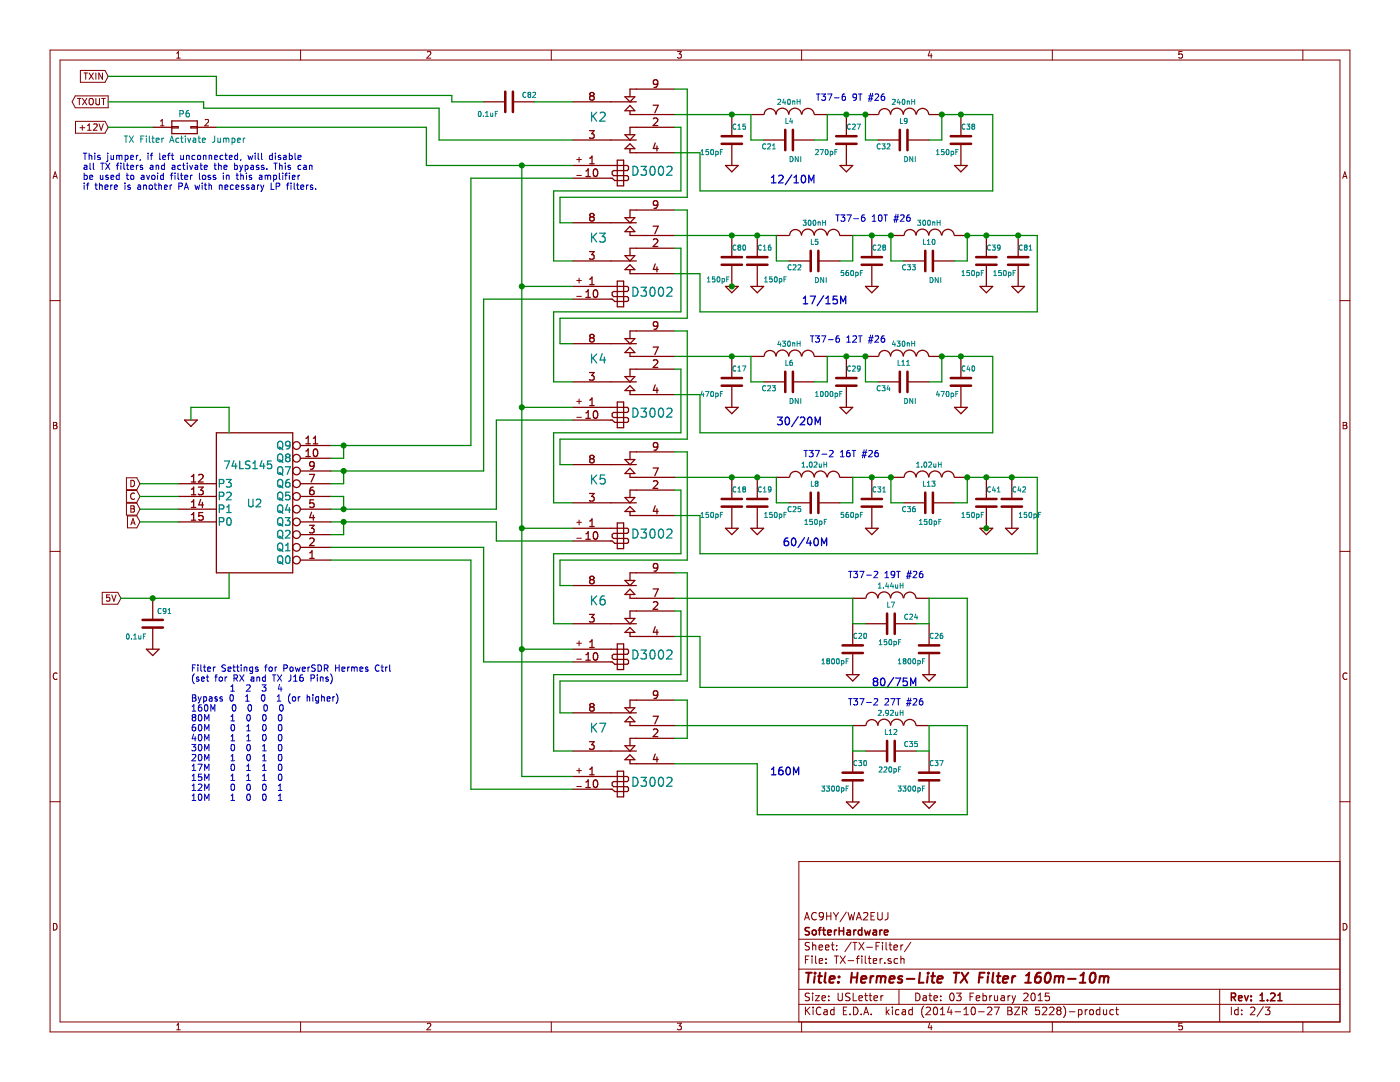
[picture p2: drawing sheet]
EESchema Schematic File Version 2
LIBS:power
LIBS:device
LIBS:transistors
LIBS:conn
LIBS:linear
LIBS:regul
LIBS:74xx
LIBS:cmos4000
LIBS:adc-dac
LIBS:memory
LIBS:xilinx
LIBS:special
LIBS:microcontrollers
LIBS:dsp
LIBS:microchip
LIBS:analog_switches
LIBS:motorola
LIBS:texas
LIBS:intel
LIBS:audio
LIBS:interface
LIBS:digital-audio
LIBS:philips
LIBS:display
LIBS:cypress
LIBS:siliconi
LIBS:opto
LIBS:atmel
LIBS:contrib
LIBS:valves
LIBS:hermeslite
LIBS:new-10W-pa-cache
EELAYER 25 0
EELAYER END
$Descr USLetter 11000 8500
encoding utf-8
Sheet 2 3
Title "Hermes-Lite TX Filter 160m-10m"
Date "03 February 2015"
Rev "1.21"
Comp "SofterHardware"
Comment1 "AC9HY/WA2EUJ"
Comment2 ""
Comment3 ""
Comment4 ""
$EndDescr
$Comp
L C C35
U 1 1
P 7000 5900
F 0 "C35" V 6950 6000 40  0000 L CNN
F 1 "220pF" V 7150 5800 40  0000 L CNN
F 2 "HERMESLITE:C_0805" H 7038 5750 30  0001 C CNN
F 3 "" H 7000 5900 60  0000 C CNN
	1    7000 5900
	0    1    1    0   
$EndComp
$Comp
L INDUCTOR L12
U 1 1
P 7000 5700
F 0 "L12" V 6950 5700 40  0000 C CNN
F 1 "2.92uH" V 7100 5700 40  0000 C CNN
F 2 "Choke_Toroid_ThroughHole:Choke_Toroid_6,5x13mm_Vertical" H 7000 5700 60  0001 C CNN
F 3 "" H 7000 5700 60  0000 C CNN
	1    7000 5700
	0    -1   -1   0   
$EndComp
$Comp
L C C37
U 1 1
P 7300 6100
F 0 "C37" H 7300 6200 40  0000 L CNN
F 1 "3300pF" H 7050 6000 40  0000 L CNN
F 2 "HERMESLITE:C_0805" H 7338 5950 30  0001 C CNN
F 3 "" H 7300 6100 60  0000 C CNN
	1    7300 6100
	1    0    0    -1  
$EndComp
$Comp
L C C25
U 1 1
P 6400 3950
F 0 "C25" V 6350 4050 40  0000 L CNN
F 1 "150pF" V 6250 3850 40  0000 L CNN
F 2 "HERMESLITE:C_0805" H 6438 3800 30  0001 C CNN
F 3 "" H 6400 3950 60  0000 C CNN
	1    6400 3950
	0    -1   -1   0   
$EndComp
$Comp
L INDUCTOR L8
U 1 1
P 6400 3750
F 0 "L8" V 6350 3750 40  0000 C CNN
F 1 "1.02uH" V 6500 3750 40  0000 C CNN
F 2 "Choke_Toroid_ThroughHole:Choke_Toroid_6,5x13mm_Vertical" H 6400 3750 60  0001 C CNN
F 3 "" H 6400 3750 60  0000 C CNN
	1    6400 3750
	0    -1   -1   0   
$EndComp
$Comp
L C C31
U 1 1
P 6850 3950
F 0 "C31" H 6850 4050 40  0000 L CNN
F 1 "560pF" H 6600 3850 40  0000 L CNN
F 2 "HERMESLITE:C_0805" H 6888 3800 30  0001 C CNN
F 3 "" H 6850 3950 60  0000 C CNN
	1    6850 3950
	1    0    0    -1  
$EndComp
$Comp
L C C36
U 1 1
P 7300 3950
F 0 "C36" V 7250 4050 40  0000 L CNN
F 1 "150pF" V 7150 3850 40  0000 L CNN
F 2 "HERMESLITE:C_0805" H 7338 3800 30  0001 C CNN
F 3 "" H 7300 3950 60  0000 C CNN
	1    7300 3950
	0    -1   -1   0   
$EndComp
$Comp
L INDUCTOR L13
U 1 1
P 7300 3750
F 0 "L13" V 7250 3750 40  0000 C CNN
F 1 "1.02uH" V 7400 3750 40  0000 C CNN
F 2 "Choke_Toroid_ThroughHole:Choke_Toroid_6,5x13mm_Vertical" H 7300 3750 60  0001 C CNN
F 3 "" H 7300 3750 60  0000 C CNN
	1    7300 3750
	0    -1   -1   0   
$EndComp
$Comp
L C C41
U 1 1
P 7750 3950
F 0 "C41" H 7750 4050 40  0000 L CNN
F 1 "150pF" H 7550 3850 40  0000 L CNN
F 2 "HERMESLITE:C_0805" H 7788 3800 30  0001 C CNN
F 3 "" H 7750 3950 60  0000 C CNN
	1    7750 3950
	1    0    0    -1  
$EndComp
$Comp
L GND #PWR026
U 1 1
P 6850 4150
F 0 "#PWR026" H 6850 4150 30  0001 C CNN
F 1 "GND" H 6850 4080 30  0001 C CNN
F 2 "" H 6850 4150 60  0000 C CNN
F 3 "" H 6850 4150 60  0000 C CNN
	1    6850 4150
	1    0    0    -1  
$EndComp
$Comp
L GND #PWR027
U 1 1
P 5750 4150
F 0 "#PWR027" H 5750 4150 30  0001 C CNN
F 1 "GND" H 5750 4080 30  0001 C CNN
F 2 "" H 5750 4150 60  0000 C CNN
F 3 "" H 5750 4150 60  0000 C CNN
	1    5750 4150
	1    0    0    -1  
$EndComp
$Comp
L GND #PWR028
U 1 1
P 7750 4150
F 0 "#PWR028" H 7750 4150 30  0001 C CNN
F 1 "GND" H 7750 4080 30  0001 C CNN
F 2 "" H 7750 4150 60  0000 C CNN
F 3 "" H 7750 4150 60  0000 C CNN
	1    7750 4150
	1    0    0    -1  
$EndComp
Text Notes 6050 6100 0    60   ~ 0
160M\n
Text Notes 6150 4300 0    60   ~ 0
60/40M
Text GLabel 850  600  0    50   Input ~ 0
TXIN
Text GLabel 850  800  0    50   Output ~ 0
TXOUT
Wire Wire Line
	6700 3750 7000 3750
Connection ~ 6850 3750
Connection ~ 7000 3750
Connection ~ 7600 3750
Wire Wire Line
	5300 3750 6100 3750
$Comp
L D3002 K2
U 1 1
P 4900 1050
F 0 "K2" H 4700 1175 70  0000 C CNN
F 1 "D3002" H 5125 750 70  0000 C CNN
F 2 "HERMESLITE:D3002" H 4900 1050 60  0001 C CNN
F 3 "" H 4900 1050 60  0000 C CNN
	1    4900 1050
	1    0    0    -1  
$EndComp
$Comp
L D3002 K3
U 1 1
P 4900 2000
F 0 "K3" H 4700 2125 70  0000 C CNN
F 1 "D3002" H 5125 1700 70  0000 C CNN
F 2 "HERMESLITE:D3002" H 4900 2000 60  0001 C CNN
F 3 "" H 4900 2000 60  0000 C CNN
	1    4900 2000
	1    0    0    -1  
$EndComp
$Comp
L D3002 K4
U 1 1
P 4900 2950
F 0 "K4" H 4700 3075 70  0000 C CNN
F 1 "D3002" H 5125 2650 70  0000 C CNN
F 2 "HERMESLITE:D3002" H 4900 2950 60  0001 C CNN
F 3 "" H 4900 2950 60  0000 C CNN
	1    4900 2950
	1    0    0    -1  
$EndComp
$Comp
L D3002 K5
U 1 1
P 4900 3900
F 0 "K5" H 4700 4025 70  0000 C CNN
F 1 "D3002" H 5125 3600 70  0000 C CNN
F 2 "HERMESLITE:D3002" H 4900 3900 60  0001 C CNN
F 3 "" H 4900 3900 60  0000 C CNN
	1    4900 3900
	1    0    0    -1  
$EndComp
$Comp
L D3002 K6
U 1 1
P 4900 4850
F 0 "K6" H 4700 4975 70  0000 C CNN
F 1 "D3002" H 5125 4550 70  0000 C CNN
F 2 "HERMESLITE:D3002" H 4900 4850 60  0001 C CNN
F 3 "" H 4900 4850 60  0000 C CNN
	1    4900 4850
	1    0    0    -1  
$EndComp
Text GLabel 850  1000 0    50   Input ~ 0
+12V
Wire Wire Line
	1700 750  3550 750 
Wire Wire Line
	5400 700  5400 1550
Wire Wire Line
	5400 700  5300 700 
Wire Wire Line
	5400 1550 4400 1550
Wire Wire Line
	5300 1650 5400 1650
Wire Wire Line
	5400 1650 5400 2500
Wire Wire Line
	5400 2500 4400 2500
Wire Wire Line
	5300 2600 5400 2600
Wire Wire Line
	5400 2600 5400 3450
Wire Wire Line
	5400 3450 4400 3450
Wire Wire Line
	5300 3550 5400 3550
Wire Wire Line
	5400 3550 5400 4400
Wire Wire Line
	5400 4400 4400 4400
Wire Wire Line
	5300 1000 5350 1000
Wire Wire Line
	5350 1000 5350 1500
Wire Wire Line
	5350 1500 4350 1500
Wire Wire Line
	5300 1950 5350 1950
Wire Wire Line
	5350 1950 5350 2450
Wire Wire Line
	5350 2450 4350 2450
Wire Wire Line
	5300 2900 5350 2900
Wire Wire Line
	5350 2900 5350 3400
Wire Wire Line
	5300 3850 5350 3850
Wire Wire Line
	5350 3850 5350 4350
Wire Wire Line
	5350 4350 4350 4350
$Comp
L C C30
U 1 1
P 6700 6100
F 0 "C30" H 6700 6200 40  0000 L CNN
F 1 "3300pF" H 6450 6000 40  0000 L CNN
F 2 "HERMESLITE:C_0805" H 6738 5950 30  0001 C CNN
F 3 "" H 6700 6100 60  0000 C CNN
	1    6700 6100
	1    0    0    -1  
$EndComp
$Comp
L GND #PWR029
U 1 1
P 6700 6300
F 0 "#PWR029" H 6700 6300 30  0001 C CNN
F 1 "GND" H 6700 6230 30  0001 C CNN
F 2 "" H 6700 6300 60  0000 C CNN
F 3 "" H 6700 6300 60  0000 C CNN
	1    6700 6300
	1    0    0    -1  
$EndComp
$Comp
L GND #PWR030
U 1 1
P 7300 6300
F 0 "#PWR030" H 7300 6300 30  0001 C CNN
F 1 "GND" H 7300 6230 30  0001 C CNN
F 2 "" H 7300 6300 60  0000 C CNN
F 3 "" H 7300 6300 60  0000 C CNN
	1    7300 6300
	1    0    0    -1  
$EndComp
Wire Wire Line
	6700 5700 6700 5900
Wire Wire Line
	6700 5900 6800 5900
Wire Wire Line
	7200 5900 7300 5900
Wire Wire Line
	7300 5900 7300 5700
Wire Wire Line
	7300 5700 7600 5700
Wire Wire Line
	7600 5700 7600 6400
$Comp
L C C24
U 1 1
P 7000 4900
F 0 "C24" V 6950 5000 40  0000 L CNN
F 1 "150pF" V 7150 4800 40  0000 L CNN
F 2 "HERMESLITE:C_0805" H 7038 4750 30  0001 C CNN
F 3 "" H 7000 4900 60  0000 C CNN
	1    7000 4900
	0    1    1    0   
$EndComp
$Comp
L INDUCTOR L7
U 1 1
P 7000 4700
F 0 "L7" V 6950 4700 40  0000 C CNN
F 1 "1.44uH" V 7100 4700 40  0000 C CNN
F 2 "Choke_Toroid_ThroughHole:Choke_Toroid_6,5x13mm_Vertical" H 7000 4700 60  0001 C CNN
F 3 "" H 7000 4700 60  0000 C CNN
	1    7000 4700
	0    -1   -1   0   
$EndComp
$Comp
L C C26
U 1 1
P 7300 5100
F 0 "C26" H 7300 5200 40  0000 L CNN
F 1 "1800pF" H 7050 5000 40  0000 L CNN
F 2 "HERMESLITE:C_0805" H 7338 4950 30  0001 C CNN
F 3 "" H 7300 5100 60  0000 C CNN
	1    7300 5100
	1    0    0    -1  
$EndComp
Text Notes 6850 5400 0    60   ~ 0
80/75M\n
$Comp
L C C20
U 1 1
P 6700 5100
F 0 "C20" H 6700 5200 40  0000 L CNN
F 1 "1800pF" H 6450 5000 40  0000 L CNN
F 2 "HERMESLITE:C_0805" H 6738 4950 30  0001 C CNN
F 3 "" H 6700 5100 60  0000 C CNN
	1    6700 5100
	1    0    0    -1  
$EndComp
$Comp
L GND #PWR031
U 1 1
P 6700 5300
F 0 "#PWR031" H 6700 5300 30  0001 C CNN
F 1 "GND" H 6700 5230 30  0001 C CNN
F 2 "" H 6700 5300 60  0000 C CNN
F 3 "" H 6700 5300 60  0000 C CNN
	1    6700 5300
	1    0    0    -1  
$EndComp
$Comp
L GND #PWR032
U 1 1
P 7300 5300
F 0 "#PWR032" H 7300 5300 30  0001 C CNN
F 1 "GND" H 7300 5230 30  0001 C CNN
F 2 "" H 7300 5300 60  0000 C CNN
F 3 "" H 7300 5300 60  0000 C CNN
	1    7300 5300
	1    0    0    -1  
$EndComp
Wire Wire Line
	6700 4700 6700 4900
Wire Wire Line
	6700 4900 6800 4900
Wire Wire Line
	7200 4900 7300 4900
Wire Wire Line
	7300 4900 7300 4700
Wire Wire Line
	7300 4700 7600 4700
Wire Wire Line
	7600 4700 7600 5400
$Comp
L C C18
U 1 1
P 5750 3950
F 0 "C18" H 5750 4050 40  0000 L CNN
F 1 "150pF" H 5500 3850 40  0000 L CNN
F 2 "HERMESLITE:C_0805" H 5788 3800 30  0001 C CNN
F 3 "" H 5750 3950 60  0000 C CNN
	1    5750 3950
	1    0    0    -1  
$EndComp
Wire Wire Line
	6700 3750 6700 3950
Wire Wire Line
	6700 3950 6600 3950
Wire Wire Line
	6200 3950 6100 3950
Wire Wire Line
	6100 3950 6100 3750
Wire Wire Line
	7000 3750 7000 3950
Wire Wire Line
	7000 3950 7100 3950
Wire Wire Line
	7500 3950 7600 3950
Wire Wire Line
	7600 3950 7600 3750
Wire Wire Line
	7600 3750 8150 3750
Wire Wire Line
	8150 3750 8150 4350
Wire Wire Line
	8150 4350 5500 4350
Wire Wire Line
	5500 4350 5500 4050
Wire Wire Line
	5500 4050 5300 4050
Connection ~ 7750 3750
Connection ~ 5750 3750
Text Notes 6950 3600 2    50   ~ 0
T37-2 16T #26 
Text Notes 7300 4550 2    50   ~ 0
T37-2 19T #26 
Text Notes 7300 5550 2    50   ~ 0
T37-2 27T #26 
$Comp
L INDUCTOR L6
U 1 1
P 6200 2800
F 0 "L6" V 6150 2800 40  0000 C CNN
F 1 "430nH" V 6300 2800 40  0000 C CNN
F 2 "Choke_Toroid_ThroughHole:Choke_Toroid_6,5x13mm_Vertical" H 6200 2800 60  0001 C CNN
F 3 "" H 6200 2800 60  0000 C CNN
	1    6200 2800
	0    -1   -1   0   
$EndComp
$Comp
L C C29
U 1 1
P 6650 3000
F 0 "C29" H 6650 3100 40  0000 L CNN
F 1 "1000pF" H 6400 2900 40  0000 L CNN
F 2 "HERMESLITE:C_0805" H 6688 2850 30  0001 C CNN
F 3 "" H 6650 3000 60  0000 C CNN
	1    6650 3000
	1    0    0    -1  
$EndComp
$Comp
L INDUCTOR L11
U 1 1
P 7100 2800
F 0 "L11" V 7050 2800 40  0000 C CNN
F 1 "430nH" V 7200 2800 40  0000 C CNN
F 2 "Choke_Toroid_ThroughHole:Choke_Toroid_6,5x13mm_Vertical" H 7100 2800 60  0001 C CNN
F 3 "" H 7100 2800 60  0000 C CNN
	1    7100 2800
	0    -1   -1   0   
$EndComp
$Comp
L C C40
U 1 1
P 7550 3000
F 0 "C40" H 7550 3100 40  0000 L CNN
F 1 "470pF" H 7350 2900 40  0000 L CNN
F 2 "HERMESLITE:C_0805" H 7588 2850 30  0001 C CNN
F 3 "" H 7550 3000 60  0000 C CNN
	1    7550 3000
	1    0    0    -1  
$EndComp
$Comp
L GND #PWR033
U 1 1
P 6650 3200
F 0 "#PWR033" H 6650 3200 30  0001 C CNN
F 1 "GND" H 6650 3130 30  0001 C CNN
F 2 "" H 6650 3200 60  0000 C CNN
F 3 "" H 6650 3200 60  0000 C CNN
	1    6650 3200
	1    0    0    -1  
$EndComp
$Comp
L GND #PWR034
U 1 1
P 5750 3200
F 0 "#PWR034" H 5750 3200 30  0001 C CNN
F 1 "GND" H 5750 3130 30  0001 C CNN
F 2 "" H 5750 3200 60  0000 C CNN
F 3 "" H 5750 3200 60  0000 C CNN
	1    5750 3200
	1    0    0    -1  
$EndComp
$Comp
L GND #PWR035
U 1 1
P 7550 3200
F 0 "#PWR035" H 7550 3200 30  0001 C CNN
F 1 "GND" H 7550 3130 30  0001 C CNN
F 2 "" H 7550 3200 60  0000 C CNN
F 3 "" H 7550 3200 60  0000 C CNN
	1    7550 3200
	1    0    0    -1  
$EndComp
Text Notes 6100 3350 0    60   ~ 0
30/20M
Wire Wire Line
	6500 2800 6800 2800
Connection ~ 6650 2800
Connection ~ 6800 2800
Connection ~ 7400 2800
Wire Wire Line
	5300 2800 5900 2800
$Comp
L C C17
U 1 1
P 5750 3000
F 0 "C17" H 5750 3100 40  0000 L CNN
F 1 "470pF" H 5500 2900 40  0000 L CNN
F 2 "HERMESLITE:C_0805" H 5788 2850 30  0001 C CNN
F 3 "" H 5750 3000 60  0000 C CNN
	1    5750 3000
	1    0    0    -1  
$EndComp
Wire Wire Line
	7400 2800 7800 2800
Wire Wire Line
	7800 2800 7800 3400
Wire Wire Line
	7800 3400 5500 3400
Wire Wire Line
	5500 3400 5500 3100
Wire Wire Line
	5500 3100 5300 3100
Connection ~ 7550 2800
Connection ~ 5750 2800
Text Notes 7000 2700 2    50   ~ 0
T37-6 12T #26 
$Comp
L INDUCTOR L5
U 1 1
P 6400 1850
F 0 "L5" V 6350 1850 40  0000 C CNN
F 1 "300nH" V 6500 1850 40  0000 C CNN
F 2 "Choke_Toroid_ThroughHole:Choke_Toroid_6,5x13mm_Vertical" H 6400 1850 60  0001 C CNN
F 3 "" H 6400 1850 60  0000 C CNN
	1    6400 1850
	0    -1   -1   0   
$EndComp
$Comp
L C C28
U 1 1
P 6850 2050
F 0 "C28" H 6850 2150 40  0000 L CNN
F 1 "560pF" H 6600 1950 40  0000 L CNN
F 2 "HERMESLITE:C_0805" H 6888 1900 30  0001 C CNN
F 3 "" H 6850 2050 60  0000 C CNN
	1    6850 2050
	1    0    0    -1  
$EndComp
$Comp
L INDUCTOR L10
U 1 1
P 7300 1850
F 0 "L10" V 7250 1850 40  0000 C CNN
F 1 "300nH" V 7400 1850 40  0000 C CNN
F 2 "Choke_Toroid_ThroughHole:Choke_Toroid_6,5x13mm_Vertical" H 7300 1850 60  0001 C CNN
F 3 "" H 7300 1850 60  0000 C CNN
	1    7300 1850
	0    -1   -1   0   
$EndComp
$Comp
L C C39
U 1 1
P 7750 2050
F 0 "C39" H 7750 2150 40  0000 L CNN
F 1 "150pF" H 7550 1950 40  0000 L CNN
F 2 "HERMESLITE:C_0805" H 7788 1900 30  0001 C CNN
F 3 "" H 7750 2050 60  0000 C CNN
	1    7750 2050
	1    0    0    -1  
$EndComp
$Comp
L GND #PWR036
U 1 1
P 6850 2250
F 0 "#PWR036" H 6850 2250 30  0001 C CNN
F 1 "GND" H 6850 2180 30  0001 C CNN
F 2 "" H 6850 2250 60  0000 C CNN
F 3 "" H 6850 2250 60  0000 C CNN
	1    6850 2250
	1    0    0    -1  
$EndComp
$Comp
L GND #PWR037
U 1 1
P 5950 2250
F 0 "#PWR037" H 5950 2250 30  0001 C CNN
F 1 "GND" H 5950 2180 30  0001 C CNN
F 2 "" H 5950 2250 60  0000 C CNN
F 3 "" H 5950 2250 60  0000 C CNN
	1    5950 2250
	1    0    0    -1  
$EndComp
$Comp
L GND #PWR038
U 1 1
P 7750 2250
F 0 "#PWR038" H 7750 2250 30  0001 C CNN
F 1 "GND" H 7750 2180 30  0001 C CNN
F 2 "" H 7750 2250 60  0000 C CNN
F 3 "" H 7750 2250 60  0000 C CNN
	1    7750 2250
	1    0    0    -1  
$EndComp
Text Notes 6300 2400 0    60   ~ 0
17/15M
Wire Wire Line
	6700 1850 7000 1850
Connection ~ 6850 1850
Connection ~ 7000 1850
Connection ~ 7600 1850
Wire Wire Line
	5300 1850 6100 1850
$Comp
L C C16
U 1 1
P 5950 2050
F 0 "C16" H 5950 2150 40  0000 L CNN
F 1 "150pF" H 6000 1900 40  0000 L CNN
F 2 "HERMESLITE:C_0805" H 5988 1900 30  0001 C CNN
F 3 "" H 5950 2050 60  0000 C CNN
	1    5950 2050
	1    0    0    -1  
$EndComp
Wire Wire Line
	7600 1850 8150 1850
Wire Wire Line
	8150 1850 8150 2450
Wire Wire Line
	8150 2450 5500 2450
Wire Wire Line
	5500 2450 5500 2150
Wire Wire Line
	5500 2150 5300 2150
Connection ~ 7750 1850
Connection ~ 5950 1850
Text Notes 7200 1750 2    50   ~ 0
T37-6 10T #26 
$Comp
L INDUCTOR L4
U 1 1
P 6200 900
F 0 "L4" V 6150 900 40  0000 C CNN
F 1 "240nH" V 6300 900 40  0000 C CNN
F 2 "Choke_Toroid_ThroughHole:Choke_Toroid_6,5x13mm_Vertical" H 6200 900 60  0001 C CNN
F 3 "" H 6200 900 60  0000 C CNN
	1    6200 900 
	0    -1   -1   0   
$EndComp
$Comp
L C C27
U 1 1
P 6650 1100
F 0 "C27" H 6650 1200 40  0000 L CNN
F 1 "270pF" H 6400 1000 40  0000 L CNN
F 2 "HERMESLITE:C_0805" H 6688 950 30  0001 C CNN
F 3 "" H 6650 1100 60  0000 C CNN
	1    6650 1100
	1    0    0    -1  
$EndComp
$Comp
L INDUCTOR L9
U 1 1
P 7100 900
F 0 "L9" V 7050 900 40  0000 C CNN
F 1 "240nH" V 7200 900 40  0000 C CNN
F 2 "Choke_Toroid_ThroughHole:Choke_Toroid_6,5x13mm_Vertical" H 7100 900 60  0001 C CNN
F 3 "" H 7100 900 60  0000 C CNN
	1    7100 900 
	0    -1   -1   0   
$EndComp
$Comp
L C C38
U 1 1
P 7550 1100
F 0 "C38" H 7550 1200 40  0000 L CNN
F 1 "150pF" H 7350 1000 40  0000 L CNN
F 2 "HERMESLITE:C_0805" H 7588 950 30  0001 C CNN
F 3 "" H 7550 1100 60  0000 C CNN
	1    7550 1100
	1    0    0    -1  
$EndComp
$Comp
L GND #PWR039
U 1 1
P 6650 1300
F 0 "#PWR039" H 6650 1300 30  0001 C CNN
F 1 "GND" H 6650 1230 30  0001 C CNN
F 2 "" H 6650 1300 60  0000 C CNN
F 3 "" H 6650 1300 60  0000 C CNN
	1    6650 1300
	1    0    0    -1  
$EndComp
$Comp
L GND #PWR040
U 1 1
P 5750 1300
F 0 "#PWR040" H 5750 1300 30  0001 C CNN
F 1 "GND" H 5750 1230 30  0001 C CNN
F 2 "" H 5750 1300 60  0000 C CNN
F 3 "" H 5750 1300 60  0000 C CNN
	1    5750 1300
	1    0    0    -1  
$EndComp
$Comp
L GND #PWR041
U 1 1
P 7550 1300
F 0 "#PWR041" H 7550 1300 30  0001 C CNN
F 1 "GND" H 7550 1230 30  0001 C CNN
F 2 "" H 7550 1300 60  0000 C CNN
F 3 "" H 7550 1300 60  0000 C CNN
	1    7550 1300
	1    0    0    -1  
$EndComp
Text Notes 6050 1450 0    60   ~ 0
12/10M
Wire Wire Line
	6500 900  6800 900 
Connection ~ 6650 900 
Connection ~ 6800 900 
Connection ~ 7400 900 
Wire Wire Line
	5300 900  5900 900 
$Comp
L C C15
U 1 1
P 5750 1100
F 0 "C15" H 5750 1200 40  0000 L CNN
F 1 "150pF" H 5500 1000 40  0000 L CNN
F 2 "HERMESLITE:C_0805" H 5788 950 30  0001 C CNN
F 3 "" H 5750 1100 60  0000 C CNN
	1    5750 1100
	1    0    0    -1  
$EndComp
Wire Wire Line
	7400 900  7800 900 
Wire Wire Line
	7800 900  7800 1500
Wire Wire Line
	7800 1500 5500 1500
Wire Wire Line
	5500 1500 5500 1200
Wire Wire Line
	5500 1200 5300 1200
Connection ~ 7550 900 
Connection ~ 5750 900 
Text Notes 7000 800  2    50   ~ 0
T37-6 9T #26 
Wire Wire Line
	5300 5700 6700 5700
Wire Wire Line
	7600 6400 5950 6400
Wire Wire Line
	5300 4700 6700 4700
Wire Wire Line
	7600 5400 5500 5400
Wire Wire Line
	1700 750  1700 600 
Wire Wire Line
	1700 600  850  600 
Wire Wire Line
	1600 850  3450 850 
Wire Wire Line
	1600 850  1600 800 
Wire Wire Line
	1600 800  850  800 
Text GLabel 950  4700 0    50   Input ~ 0
5V
$Comp
L C C19
U 1 1
P 5950 3950
F 0 "C19" H 5950 4050 40  0000 L CNN
F 1 "150pF" H 6000 3850 40  0000 L CNN
F 2 "HERMESLITE:C_0805" H 5988 3800 30  0001 C CNN
F 3 "" H 5950 3950 60  0000 C CNN
	1    5950 3950
	1    0    0    -1  
$EndComp
$Comp
L GND #PWR042
U 1 1
P 5950 4150
F 0 "#PWR042" H 5950 4150 30  0001 C CNN
F 1 "GND" H 5950 4080 30  0001 C CNN
F 2 "" H 5950 4150 60  0000 C CNN
F 3 "" H 5950 4150 60  0000 C CNN
	1    5950 4150
	1    0    0    -1  
$EndComp
$Comp
L C C42
U 1 1
P 7950 3950
F 0 "C42" H 7950 4050 40  0000 L CNN
F 1 "150pF" H 8000 3850 40  0000 L CNN
F 2 "HERMESLITE:C_0805" H 7988 3800 30  0001 C CNN
F 3 "" H 7950 3950 60  0000 C CNN
	1    7950 3950
	1    0    0    -1  
$EndComp
Connection ~ 7950 3750
$Comp
L GND #PWR043
U 1 1
P 7950 4150
F 0 "#PWR043" H 7950 4150 30  0001 C CNN
F 1 "GND" H 7950 4080 30  0001 C CNN
F 2 "" H 7950 4150 60  0000 C CNN
F 3 "" H 7950 4150 60  0000 C CNN
	1    7950 4150
	1    0    0    -1  
$EndComp
Connection ~ 5950 3750
$Comp
L C C23
U 1 1
P 6200 3000
F 0 "C23" V 6150 3100 40  0000 L CNN
F 1 "DNI" V 6050 2900 40  0000 L CNN
F 2 "HERMESLITE:C_0805" H 6238 2850 30  0001 C CNN
F 3 "" H 6200 3000 60  0000 C CNN
	1    6200 3000
	0    -1   -1   0   
$EndComp
$Comp
L C C34
U 1 1
P 7100 3000
F 0 "C34" V 7050 3100 40  0000 L CNN
F 1 "DNI" V 6950 2900 40  0000 L CNN
F 2 "HERMESLITE:C_0805" H 7138 2850 30  0001 C CNN
F 3 "" H 7100 3000 60  0000 C CNN
	1    7100 3000
	0    -1   -1   0   
$EndComp
Wire Wire Line
	7400 2800 7400 3000
Wire Wire Line
	7400 3000 7300 3000
Wire Wire Line
	6900 3000 6800 3000
Wire Wire Line
	6800 3000 6800 2800
Wire Wire Line
	6500 2800 6500 3000
Wire Wire Line
	6500 3000 6400 3000
Wire Wire Line
	6000 3000 5900 3000
Wire Wire Line
	5900 3000 5900 2800
$Comp
L C C22
U 1 1
P 6400 2050
F 0 "C22" V 6350 2150 40  0000 L CNN
F 1 "DNI" V 6250 1950 40  0000 L CNN
F 2 "HERMESLITE:C_0805" H 6438 1900 30  0001 C CNN
F 3 "" H 6400 2050 60  0000 C CNN
	1    6400 2050
	0    -1   -1   0   
$EndComp
$Comp
L C C33
U 1 1
P 7300 2050
F 0 "C33" V 7250 2150 40  0000 L CNN
F 1 "DNI" V 7150 1950 40  0000 L CNN
F 2 "HERMESLITE:C_0805" H 7338 1900 30  0001 C CNN
F 3 "" H 7300 2050 60  0000 C CNN
	1    7300 2050
	0    -1   -1   0   
$EndComp
Wire Wire Line
	7600 1850 7600 2050
Wire Wire Line
	7600 2050 7500 2050
Wire Wire Line
	7100 2050 7000 2050
Wire Wire Line
	7000 2050 7000 1850
Wire Wire Line
	6700 1850 6700 2050
Wire Wire Line
	6700 2050 6600 2050
Wire Wire Line
	6200 2050 6100 2050
Wire Wire Line
	6100 2050 6100 1850
$Comp
L C C21
U 1 1
P 6200 1100
F 0 "C21" V 6150 1200 40  0000 L CNN
F 1 "DNI" V 6050 1000 40  0000 L CNN
F 2 "HERMESLITE:C_0805" H 6238 950 30  0001 C CNN
F 3 "" H 6200 1100 60  0000 C CNN
	1    6200 1100
	0    -1   -1   0   
$EndComp
Wire Wire Line
	6000 1100 5900 1100
Wire Wire Line
	5900 1100 5900 900 
Wire Wire Line
	6400 1100 6500 1100
Wire Wire Line
	6500 1100 6500 900 
$Comp
L C C32
U 1 1
P 7100 1100
F 0 "C32" V 7050 1200 40  0000 L CNN
F 1 "DNI" V 6950 1000 40  0000 L CNN
F 2 "HERMESLITE:C_0805" H 7138 950 30  0001 C CNN
F 3 "" H 7100 1100 60  0000 C CNN
	1    7100 1100
	0    -1   -1   0   
$EndComp
Wire Wire Line
	6900 1100 6800 1100
Wire Wire Line
	6800 1100 6800 900 
Wire Wire Line
	7300 1100 7400 1100
Wire Wire Line
	7400 1100 7400 900 
Wire Wire Line
	3550 750  3550 800 
Wire Wire Line
	3450 850  3450 1100
Wire Wire Line
	3450 1100 4500 1100
Wire Wire Line
	3350 1300 4500 1300
Wire Wire Line
	4400 1550 4400 1750
Wire Wire Line
	4400 1750 4500 1750
Wire Wire Line
	4350 1500 4350 2050
Wire Wire Line
	4350 2050 4500 2050
Wire Wire Line
	4400 2500 4400 2700
Wire Wire Line
	4400 2700 4500 2700
Wire Wire Line
	4350 2450 4350 3000
Wire Wire Line
	4350 3000 4500 3000
Wire Wire Line
	4400 3450 4400 3650
Wire Wire Line
	4400 3650 4500 3650
Wire Wire Line
	5350 3400 4350 3400
Wire Wire Line
	4350 3400 4350 3950
Wire Wire Line
	4350 3950 4500 3950
Wire Wire Line
	4400 4400 4400 4600
Wire Wire Line
	4400 4600 4500 4600
Wire Wire Line
	4350 4350 4350 4900
Wire Wire Line
	4350 4900 4500 4900
Wire Wire Line
	3350 1000 3350 1300
Wire Wire Line
	4100 1300 4100 6100
Connection ~ 4100 1300
Wire Wire Line
	4100 5100 4500 5100
Wire Wire Line
	4100 4150 4500 4150
Connection ~ 4100 4150
Wire Wire Line
	4100 3200 4500 3200
Connection ~ 4100 3200
Wire Wire Line
	4100 2250 4500 2250
Connection ~ 4100 2250
$Comp
L C C80
U 1 1
P 5750 2050
F 0 "C80" H 5750 2150 40  0000 L CNN
F 1 "150pF" H 5550 1900 40  0000 L CNN
F 2 "HERMESLITE:C_0805" H 5788 1900 30  0001 C CNN
F 3 "" H 5750 2050 60  0000 C CNN
	1    5750 2050
	1    0    0    -1  
$EndComp
$Comp
L GND #PWR044
U 1 1
P 5750 2250
F 0 "#PWR044" H 5750 2250 30  0001 C CNN
F 1 "GND" H 5750 2180 30  0001 C CNN
F 2 "" H 5750 2250 60  0000 C CNN
F 3 "" H 5750 2250 60  0000 C CNN
	1    5750 2250
	1    0    0    -1  
$EndComp
$Comp
L C C81
U 1 1
P 8000 2050
F 0 "C81" H 8000 2150 40  0000 L CNN
F 1 "150pF" H 7800 1950 40  0000 L CNN
F 2 "HERMESLITE:C_0805" H 8038 1900 30  0001 C CNN
F 3 "" H 8000 2050 60  0000 C CNN
	1    8000 2050
	1    0    0    -1  
$EndComp
$Comp
L GND #PWR045
U 1 1
P 8000 2250
F 0 "#PWR045" H 8000 2250 30  0001 C CNN
F 1 "GND" H 8000 2180 30  0001 C CNN
F 2 "" H 8000 2250 60  0000 C CNN
F 3 "" H 8000 2250 60  0000 C CNN
	1    8000 2250
	1    0    0    -1  
$EndComp
Connection ~ 8000 1850
Connection ~ 5750 1850
$Comp
L C C82
U 1 1
P 4000 800
F 0 "C82" V 3950 900 40  0000 L CNN
F 1 "0.1uF" V 4100 550 40  0000 L CNN
F 2 "HERMESLITE:C_0805" H 4038 650 30  0001 C CNN
F 3 "" H 4000 800 60  0000 C CNN
	1    4000 800 
	0    1    1    0   
$EndComp
Wire Wire Line
	3550 800  3800 800 
Wire Wire Line
	4200 800  4500 800 
$Comp
L D3002 K7
U 1 1
P 4900 5850
F 0 "K7" H 4700 5975 70  0000 C CNN
F 1 "D3002" H 5125 5550 70  0000 C CNN
F 2 "HERMESLITE:D3002" H 4900 5850 60  0001 C CNN
F 3 "" H 4900 5850 60  0000 C CNN
	1    4900 5850
	1    0    0    -1  
$EndComp
Wire Wire Line
	5300 4500 5400 4500
Wire Wire Line
	5400 4500 5400 5350
Wire Wire Line
	5400 5350 4400 5350
Wire Wire Line
	4400 5350 4400 5600
Wire Wire Line
	4400 5600 4500 5600
Wire Wire Line
	5300 4800 5350 4800
Wire Wire Line
	5350 4800 5350 5300
Wire Wire Line
	5350 5300 4350 5300
Wire Wire Line
	4350 5300 4350 5900
Wire Wire Line
	4350 5900 4500 5900
Wire Wire Line
	5500 5400 5500 5000
Wire Wire Line
	5500 5000 5300 5000
Wire Wire Line
	5300 6000 5950 6000
Wire Wire Line
	5950 6000 5950 6400
Wire Wire Line
	5300 5800 5400 5800
Wire Wire Line
	5400 5800 5400 5500
Wire Wire Line
	5400 5500 5300 5500
Text GLabel 1100 4100 0    50   Input ~ 0
A
Text GLabel 1100 4000 0    50   Input ~ 0
B
Text GLabel 1100 3900 0    50   Input ~ 0
C
Wire Wire Line
	4100 6100 4500 6100
Connection ~ 4100 5100
Text Notes 1500 6300 0    50   ~ 0
Filter Settings for PowerSDR Hermes Ctrl\n(set for RX and TX J16 Pins)\n        1  2  3  4 \nBypass 0  1  0  1 (or higher) \n160M   0  0  0  0\n80M    1  0  0  0\n60M    0  1  0  0\n40M    1  1  0  0\n30M    0  0  1  0\n20M    1  0  1  0\n17M    0  1  1  0\n15M    1  1  1  0\n12M    0  0  0  1\n10M    1  0  0  1
Wire Wire Line
	3700 6200 4500 6200
Wire Wire Line
	4500 5200 3800 5200
Wire Wire Line
	3900 4250 4500 4250
Wire Wire Line
	3900 3300 4500 3300
Wire Wire Line
	3800 2350 4500 2350
Wire Wire Line
	3700 1400 4500 1400
$Comp
L 74LS145 U2
U 1 1
P 2000 3950
F 0 "U2" H 2000 3950 60  0000 C CNN
F 1 "74LS145" H 1950 3650 60  0000 C CNN
F 2 "Housings_SOIC:SOIC-16_3.9x9.9mm_Pitch1.27mm" H 2000 3950 60  0001 C CNN
F 3 "" H 2000 3950 60  0000 C CNN
	1    2000 3950
	1    0    0    1   
$EndComp
Wire Wire Line
	3900 4250 3900 4100
Wire Wire Line
	3900 4100 2600 4100
Wire Wire Line
	3900 3300 3900 4000
Wire Wire Line
	3900 4000 2600 4000
Wire Wire Line
	1100 4100 1400 4100
Wire Wire Line
	1100 4000 1400 4000
Wire Wire Line
	1100 3900 1400 3900
Wire Wire Line
	1800 4500 1800 4700
$Comp
L GND #PWR046
U 1 1
P 1500 3300
F 0 "#PWR046" H 1500 3300 30  0001 C CNN
F 1 "GND" H 1500 3230 30  0001 C CNN
F 2 "" H 1500 3300 60  0000 C CNN
F 3 "" H 1500 3300 60  0000 C CNN
	1    1500 3300
	1    0    0    -1  
$EndComp
Wire Wire Line
	1800 4700 950  4700
Wire Wire Line
	1800 3400 1800 3200
Wire Wire Line
	1800 3200 1500 3200
Wire Wire Line
	1500 3200 1500 3300
Wire Wire Line
	3700 6200 3700 4400
Wire Wire Line
	3700 4400 2600 4400
Wire Wire Line
	2600 4300 3800 4300
Wire Wire Line
	3800 4300 3800 5200
Wire Wire Line
	2600 4200 2700 4200
Wire Wire Line
	2700 4200 2700 4100
Connection ~ 2700 4100
Wire Wire Line
	2700 3900 2700 4000
Wire Wire Line
	2700 3900 2600 3900
Connection ~ 2700 4000
Wire Wire Line
	2600 3700 3800 3700
Wire Wire Line
	3800 3700 3800 2350
Wire Wire Line
	2600 3800 2700 3800
Wire Wire Line
	2700 3800 2700 3700
Connection ~ 2700 3700
Wire Wire Line
	2600 3600 2700 3600
Wire Wire Line
	2700 3600 2700 3500
Wire Wire Line
	2600 3500 3700 3500
Wire Wire Line
	3700 3500 3700 1400
Connection ~ 2700 3500
Text GLabel 1100 3800 0    50   Input ~ 0
D
Wire Wire Line
	1100 3800 1400 3800
Connection ~ 7750 4150
Connection ~ 5750 2250
$Comp
L CONN_02X01 P6
U 1 1
P 1450 1000
F 0 "P6" H 1450 1100 50  0000 C CNN
F 1 "TX Filter Activate Jumper" H 1450 900 50  0000 C CNN
F 2 "Pin_Headers:Pin_Header_Straight_1x02" H 1450 -200 60  0001 C CNN
F 3 "" H 1450 -200 60  0000 C CNN
	1    1450 1000
	1    0    0    -1  
$EndComp
Wire Wire Line
	1200 1000 850  1000
Wire Wire Line
	1700 1000 3350 1000
Text Notes 650  1500 0    50   ~ 0
This jumper, if left unconnected, will disable\nall TX filters and activate the bypass. This can \nbe used to avoid filter loss in this amplifier \nif there is another PA with necessary LP filters. \n
$Comp
L C C91
U 1 1
P 1200 4900
F 0 "C91" H 1050 4800 40  0000 L CNN
F 1 "0.1uF" H 1250 5000 40  0000 L CNN
F 2 "HERMESLITE:C_0805" H 1238 4750 30  0001 C CNN
F 3 "" H 1200 4900 60  0000 C CNN
	1    1200 4900
	-1   0    0    1   
$EndComp
Connection ~ 1200 4700
$Comp
L GND #PWR047
U 1 1
P 1200 5100
F 0 "#PWR047" H 1200 5100 30  0001 C CNN
F 1 "GND" H 1200 5030 30  0001 C CNN
F 2 "" H 1200 5100 60  0000 C CNN
F 3 "" H 1200 5100 60  0000 C CNN
	1    1200 5100
	1    0    0    -1  
$EndComp
$EndSCHEMATC
